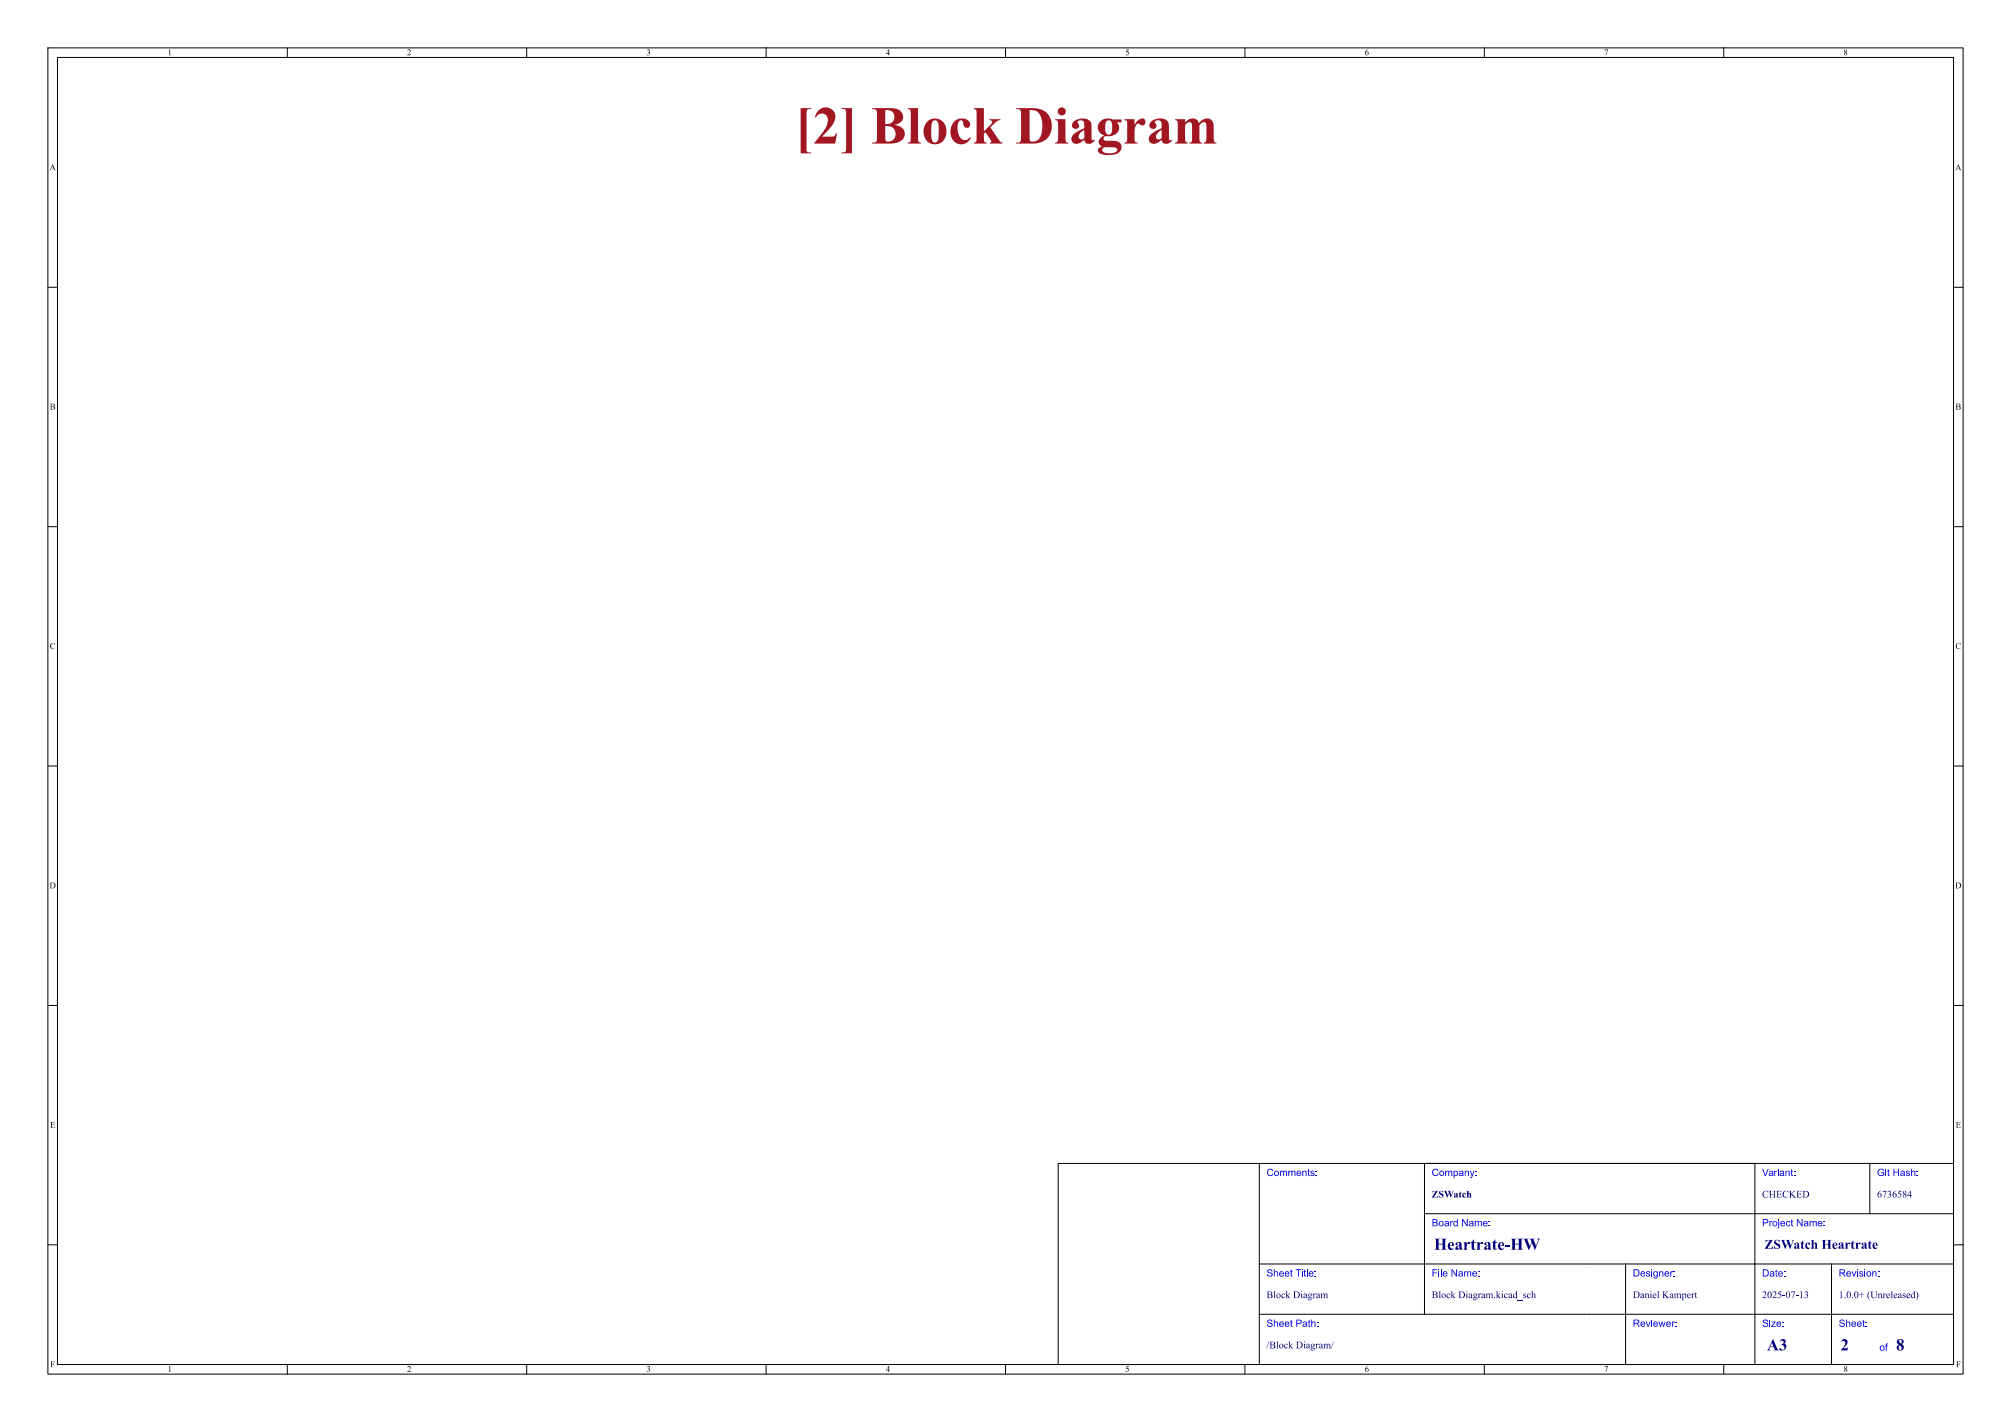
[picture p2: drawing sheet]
<svg xmlns="http://www.w3.org/2000/svg" width="420mm" height="297mm" viewBox="0 0 420 297" stroke-linecap="round" stroke-linejoin="round" font-family="sans-serif">
<g fill="none" stroke="#000" stroke-width=".21">
<path d="M10 10h400v277h-400zM12 12h396v273h-396zM60 10v2M110 10v2M160 10v2M210 10v2M260 10v2M310 10v2M360 10v2M10 60h2M408 60h2M10 110h2"/>
<path d="M408 110h2M10 160h2M408 160h2M10 210h2M408 210h2M263 243v42M297.5 253.5h110.5M297.5 243v31.5M366.5 243v42M390.5 243v10.5M408 243h-187v42M10 260h2"/>
<path d="M263 274.5h145M263 264h145M339.5 264v21M382.5 264v21M408 260h2M60 285v2M110 285v2M160 285v2M210 285v2M260 285v2M310 285v2M360 285v2"/>
</g>
<text font-size="11.1" fill="#a21622" x="166" y="32.9">[2] BlockDiagram</text>
<g font-size="3.5" fill="#00007f">
<text x="299.5" y="261.9">Heartrate-HW</text>
<text x="369" y="282.9">A3</text>
<text x="384.4" y="282.9">2</text>
<text x="396" y="282.9">8</text>
</g>
<text font-size="2.8" fill="#00007f" x="368.5" y="261.6">ZSWatchHeartrate</text>
<g font-size="2.1" fill="#00f">
<text x="264.5" y="246.2">Comments:</text>
<text x="299" y="246.2">Company:</text>
<text x="368" y="246.2">Variant:</text>
<text x="392" y="246.2">Git Hash:</text>
<text x="299" y="256.7">Board Name:</text>
<text x="368" y="256.7">Project Name:</text>
<text x="264.5" y="267.2">Sheet Title:</text>
<text x="299" y="267.2">File Name:</text>
<text x="341" y="267.2">Designer:</text>
<text x="368" y="267.2">Date:</text>
<text x="384" y="267.2">Revision:</text>
<text x="264.5" y="277.7">Sheet Path:</text>
<text x="341" y="277.7">Reviewer:</text>
<text x="368" y="277.7">Size:</text>
<text x="384" y="277.7">Sheet:</text>
<text x="392.5" y="282.7">of</text>
</g>
<g font-size="2.1" fill="#00007f">
<text x="299" y="250.7">ZSWatch</text>
<text x="368" y="250.7">CHECKED</text>
<text x="392" y="250.7">6736584</text>
<text x="264.5" y="271.7">Block Diagram</text>
<text x="299" y="271.7">Block Diagram.kicad_sch</text>
<text x="341" y="271.7">DanielKampert</text>
<text x="368" y="271.7">2025-07-13</text>
<text x="384" y="271.7">1.0.0+(Unreleased)</text>
<text x="264.5" y="282.2">/Block Diagram/</text>
</g>
<g font-size="1.8">
<text x="35" y="12">1</text>
<text x="85" y="12">2</text>
<text x="135" y="12">3</text>
<text x="185" y="12">4</text>
<text x="235" y="12">5</text>
<text x="285" y="12">6</text>
<text x="335" y="12">7</text>
<text x="385" y="12">8</text>
<text x="10.3" y="36">A</text>
<text x="408.3" y="36">A</text>
<text x="10.4" y="86">B</text>
<text x="408.4" y="86">B</text>
<text x="10.4" y="136">C</text>
<text x="408.4" y="136">C</text>
<text x="10.3" y="186">D</text>
<text x="408.3" y="186">D</text>
<text x="10.4" y="236">E</text>
<text x="408.4" y="236">E</text>
<text x="10.5" y="286">F</text>
<text x="35" y="287">1</text>
<text x="85" y="287">2</text>
<text x="135" y="287">3</text>
<text x="185" y="287">4</text>
<text x="235" y="287">5</text>
<text x="285" y="287">6</text>
<text x="335" y="287">7</text>
<text x="385" y="287">8</text>
<text x="408.5" y="286">F</text>
</g>
</svg>
